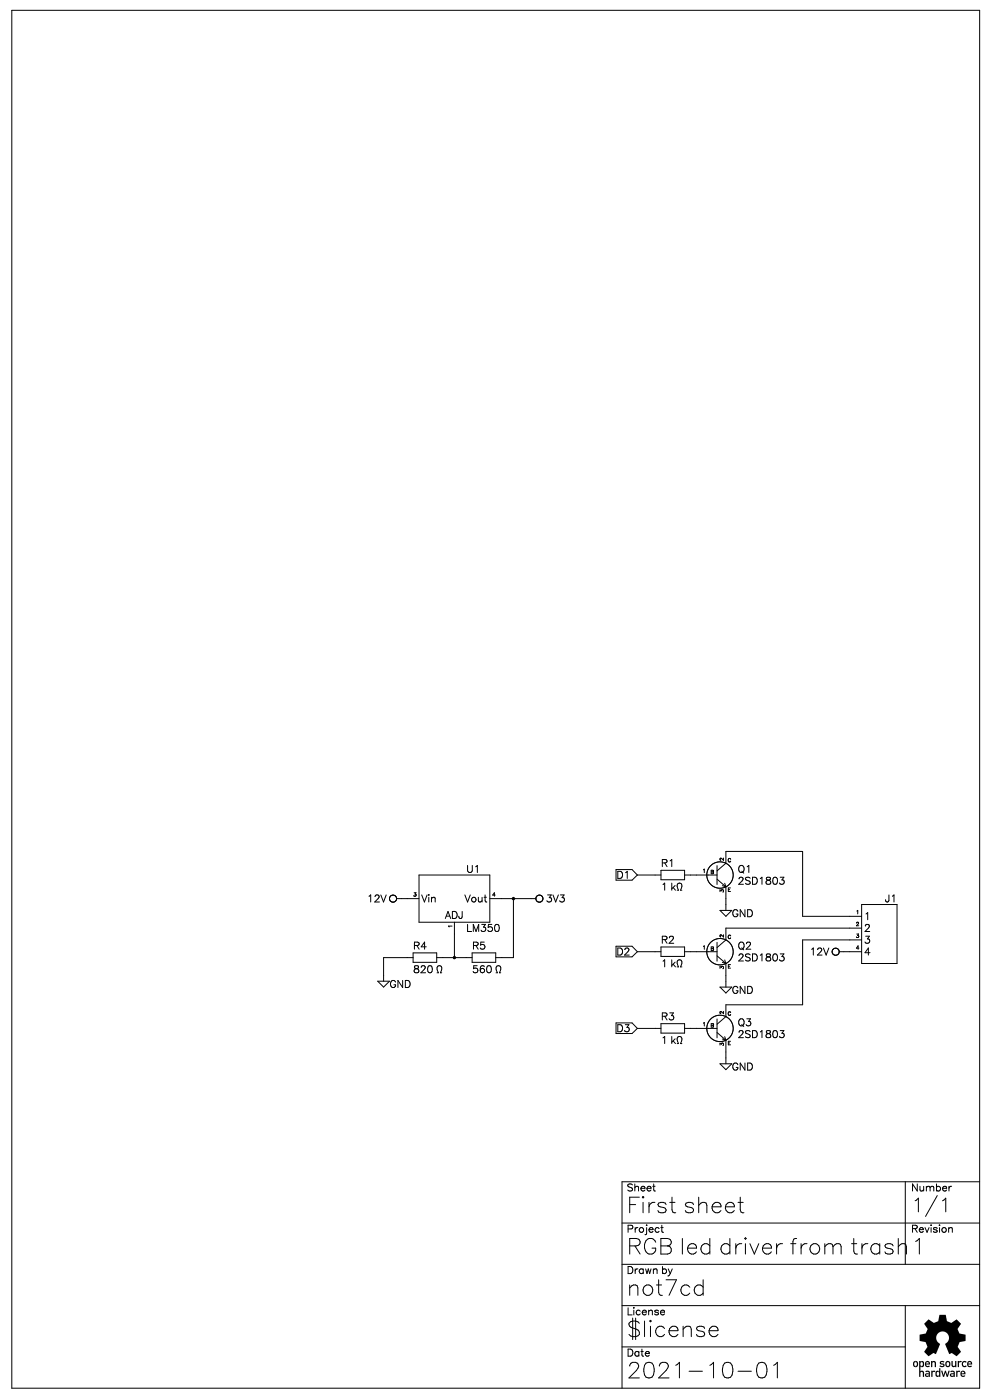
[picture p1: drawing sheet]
<svg xmlns="http://www.w3.org/2000/svg" width="210mm" height="297mm" viewBox="0 0 210 297" stroke-linecap="round" stroke-linejoin="round" font-family="sans-serif">
<g fill="none" stroke="#000" stroke-width=".21">
<path d="M2.5 2.2h205v292h-205zM84 190.4h4.8M88.8 185.4h14.9v10h-14.9zM96.3 195.4v7.5M103.7 190.4h9.8M108.8 190.4v12.5h-3.8M113.5 190.4a.75 .75 0 0 0 1.1 .7M114.6 189.8a.75 .75 0 0 0-1.1 .6M130.5 184.3h3.4l1.1 1.1M135 185.4h5M135 185.4l-1.1 1.1h-3.4M140 184.4h5v2h-5z"/>
<path d="M143.6 187.2h.4a.62 .62 0 0 1 .4 1l-.3 .5h.3M145 185.4h6.9M150 184.2a2.8 2.8 0 0 0 .4 3.1 2.8 2.8 0 0 0 3.1 .7M151.9 183.4v4M151.9 199.7v4M151.9 184.6l1.9-1.7v-2.5h16.2v13.8h12.5M151.9 186.3l1.9 1.6M151.9 182.7a2.79 2.79 0 0 0-1.8 1.4M151.9 199a2.79 2.79 0 0 0-1.8 1.2M152.5 192.9h2.5l-1.2 1.3zM153 187.7l.8 .2M153.5 187.2l.3 .7"/>
<path d="M153.8 187.9v5M154.1 183.2l.7 .6 .4 .9M154.1 199.4l.7 .7 .4 .8M155.2 186.3l-.6 1-.7 .6M182.5 196.7h-28.7v2.5l-1.9 1.6M182.5 199.2h-12.5v13.7h-16.2v2.5l-1.9 1.7M182.5 191.7h7.5v12.5h-7.5zM80 207.9h2.5l-1.2 1.3zM87.5 201.9h5v2h-5zM87.5 202.9h-6.2v5M92.5 202.9h7.5M92.6 206.2h.3a1.15 1.15 0 0 1-.1-1.5h.3a.62 .62 0 0 1 .4 1l-.2 .5h.3"/>
<path d="M100 201.9h5v2h-5zM105.1 206.2h.3a1.15 1.15 0 0 1-.1-1.5h.3a.62 .62 0 0 1 .4 1l-.2 .5h.3M133.9 216.8l1.1 1.1M133.9 200.5l1.1 1.2M135 201.7h5M135 217.9h5M135 217.9l-1.1 1.1M135 201.7l-1.1 1.1M140 200.7h5v2h-5zM140 216.9h5v2h-5zM143.6 203.5l.4-.1a.62 .62 0 0 1 .4 1l-.3 .5h.3M143.6 219.7h.4a.62 .62 0 0 1 .4 1l-.3 .5h.3"/>
<path d="M145 201.7h6.9M145 217.9h6.9M150 200.4a2.8 2.8 0 0 0 .4 3.2 2.8 2.8 0 0 0 3.1 .7M150 216.7a2.8 2.8 0 0 0 .4 3.1 2.8 2.8 0 0 0 3.1 .7M151.2 215.4l-1.1 1M151.9 215.9v4M151.9 202.6l1.9 1.6M151.9 218.8l1.9 1.6M151.9 215.2l-.7 .2M152.5 209.2h2.5l-1.2 1.2zM153 203.9l.8 .3M153.5 203.4l.3 .8"/>
<path d="M153.5 219.7l.3 .7M153.8 204.2v5M154.1 215.7l.7 .6 .4 .9M155.2 202.6l-.6 .9-.7 .6M155.2 218.8l-.5 .9-.7 .6M177.7 201.7h4.8M152.5 225.4h2.5l-1.2 1.3zM153 220.2l.8 .2M153.8 220.4v5M131.8 259.2h75.7M191.7 250.4v17.5M199.9 254.3l.4-.4v2.9"/>
<path d="M207.5 250.4h-75.7v43.8M131.8 267.9h75.7M131.8 276.7h75.7M191.7 276.7v17.5M131.8 285.4h59.9M160.4 289.3a1.01 1.01 0 0 1 .9-.6 1.01 1.01 0 0 1 1 .6 2.72 2.72 0 0 1-.3 2.6 1.07 1.07 0 0 1-1.6-.5M163.9 289.3l.7-.6v3.3"/>
<circle cx="83.2" cy="190.4" r=".75"/>
<circle cx="177" cy="201.7" r=".75"/>
</g>
<g fill="#000">
<path d="M195.8 280.5l.9-.9 1.1 .7 .9-.3 .3-1.4 1.3 .1 .3 1.3 .9 .3 1.2-.7 .8 .9-.7 1.1 .4 1 1.3 .3v1.3l-1.2 .2-.4 1 .6 1.1-.9 .9-1-.7-.5 .3-.9-2.1 .1-.2a1.36 1.36 0 0 0 .2-2.1 1.36 1.36 0 0 0-2.1 .2 1.36 1.36 0 0 0 .7 2l-.9 2.2-.5-.3-1 .7-.9-.9 .6-1.1-.3-.9-1.3-.4v-1.2l1.3-.3 .4-.9zM193.6 288.5l.3-.1-.3 .7 .3 .6a.7 .7 0 0 1-.3-1.2zM193.9 288.4a.68 .68 0 0 1 .6 .7 .68 .68 0 0 1-.6 .6v-.2l.2-.1 .1-.3-.1-.3-.2-.1zM194.7 288.4h.2v.2l.3-.2v.3a.43 .43 0 0 0-.3 .4 .43 .43 0 0 0 .3 .4v.2l-.3-.1v1a.44 .44 0 0 1 .5-.1 .44 .44 0 0 1 .3 .4v.9h-.2v-.8a.26 .26 0 0 0-.3-.3 .26 .26 0 0 0-.3 .3v.8h-.2zM195.2 288.4a.69 .69 0 0 1 .5 .7 .69 .69 0 0 1-.5 .6v-.2a.45 .45 0 0 0 0-.8zM196 290.6l.4-.1a.44 .44 0 0 1 .6 .4v.9l-.4-.1v-.7a.24 .24 0 0 0-.1-.3 .24 .24 0 0 0-.3 .1zM196.1 288.5l.2-.1-.1 .6h.1v.2h-.1a.33 .33 0 0 0 .2 .3 .33 .33 0 0 0 .4-.1l.2 .1a.66 .66 0 0 1-1 0 .66 .66 0 0 1 .1-1zM196.3 288.4h.1a.58 .58 0 0 1 .6 .8h-.7v-.2h.4l-.1-.3h-.3zM196 291.1l.6-.1v.2h-.2a.21 .21 0 0 0-.2 .3 .21 .21 0 0 0 .3 0l.1 .2a.44 .44 0 0 1-.5 0 .44 .44 0 0 1-.1-.6zM197.3 290.5h.2v.1l.5-.1 .1 .1-.2 .2a.26 .26 0 0 0-.2 0 .26 .26 0 0 0-.2 .2v.8h-.2zM198.3 290.6l.4-.1 .1 .3a.37 .37 0 0 0-.4 .3 .37 .37 0 0 0 .4 .4v.3a.55 .55 0 0 1-.6-.2 .55 .55 0 0 1-.1-.7zM197.2 288.4h.3v.2a.44 .44 0 0 1 .5-.2 .44 .44 0 0 1 .3 .5v.8h-.3v-.8a.26 .26 0 0 0-.3-.2 .26 .26 0 0 0-.2 .2v.8h-.3z"/>
<path d="M198.9 290h.3v1.8h-.3v-.2l-.1 .1zM199.1 288.6l.4-.2 .5 .2-.2 .1a.24 .24 0 0 0-.3-.1 .24 .24 0 0 0-.1 .3h.1a.46 .46 0 0 1 .6 .6 .46 .46 0 0 1-.8 .2l-.3-.2 .1-.2a.3 .3 0 0 0 .4 .3 .3 .3 0 0 0 .2-.4l-.5-.1zM200.4 288.5l.4-.1v.3l-.2 .1-.1 .3 .1 .3 .2 .1v.2a.69 .69 0 0 1-.6-.4 .69 .69 0 0 1 .2-.8zM199.3 290.5h.3l.3 .9 .3-.9h.1l.3 .9 .3-.9h.3l-.4 1.3h-.3l-.2-.9-.3 .9h-.3zM200.8 288.4a.69 .69 0 0 1 .5 .7 .69 .69 0 0 1-.5 .6l.2-.6zM201.3 291.1l.5-.1v.2h-.1a.21 .21 0 0 0-.2 .3 .21 .21 0 0 0 .3 0v.3a.43 .43 0 0 1-.5-.1 .43 .43 0 0 1 0-.6zM201.5 288.4h.3v.8a.26 .26 0 0 0 .2 .3 .26 .26 0 0 0 .3-.3v-.8h.3v1.3h-.3v-.1a.44 .44 0 0 1-.5 .1 .44 .44 0 0 1-.3-.4zM201.3 290.6l.4-.1a.44 .44 0 0 1 .5 .4v.9h-.2v-.1l-.2 .1 .2-1h-.5zM202.5 290.5h.3v.1l.5-.1 .1 .1-.2 .2a.26 .26 0 0 0-.3 0 .26 .26 0 0 0-.1 .2v.8h-.3zM202.9 288.4h.2v.2l.3-.2 .3 .1-.2 .2-.4 .1v.9h-.2zM203.6 290.6l.2-.1-.1 .5h.1v.2h-.1a.33 .33 0 0 0 .2 .3 .33 .33 0 0 0 .4-.1l.2 .2a.66 .66 0 0 1-1 0 .66 .66 0 0 1 .1-1zM203.8 290.5h.2a.58 .58 0 0 1 .5 .7h-.7v-.2h.4l-.1-.2-.3-.1z"/>
<path d="M203.9 288.6l.6-.2 .3 .2-.2 .2a.36 .36 0 0 0-.5 0 .36 .36 0 0 0 0 .5 .36 .36 0 0 0 .5 0l.2 .2a.65 .65 0 0 1-1 0 .65 .65 0 0 1 .1-.9zM205.2 288.4h.2a.58 .58 0 0 1 .5 .8h-.7v-.2h.4l-.1-.3h-.3zM205 288.5l.2-.1-.1 .6h.1v.2h-.1a.33 .33 0 0 0 .2 .3 .33 .33 0 0 0 .4-.1l.2 .1a.66 .66 0 0 1-1 0 .66 .66 0 0 1 .1-1z"/>
</g>
<path d="M108.8 190.4h.1M96.3 202.9h.1" fill="none" stroke="#000" stroke-width=".75"/>
<g font-size="5.3">
<text x="132.6" y="257.4">First sheet</text>
<text x="132.6" y="265.9">RGB led driver from trash</text>
<text x="193" y="265.9">1</text>
<text x="132.6" y="274.7">not7cd</text>
<text x="132.6" y="283.5">$license</text>
<text x="132.6" y="292.3">2021-10-01</text>
</g>
<text font-size="4.6" x="193" y="257.2">1/1</text>
<g font-size="2.4">
<text x="98.4" y="185.3">U1</text>
<text x="139.7" y="183.8">R1</text>
<text x="155.9" y="185.3">Q1</text>
<text x="77.3" y="191.3">12V</text>
<text x="88.9" y="191.3">Vin</text>
<text x="98.1" y="191.3">Vout</text>
<text x="115.4" y="191.3">3V3</text>
<text x="130.2" y="186.3">D1</text>
<text x="139.7" y="188.8">1 k</text>
<text x="155.9" y="187.7">2SD1803</text>
<text x="187.3" y="191.3">J1</text>
<text x="93.8" y="194.8">ADJ</text>
<text x="98.4" y="197.6">LM350</text>
<text x="154.9" y="194.4">GND</text>
<text x="182.7" y="195.1">1</text>
<text x="182.7" y="197.6">2</text>
<text x="87.5" y="201.5">R4</text>
<text x="99.8" y="201.5">R5</text>
<text x="130.2" y="202.5">D2</text>
<text x="139.7" y="200.1">R2</text>
<text x="155.9" y="204">2SD1803</text>
<text x="155.9" y="201.5">Q2</text>
<text x="171.1" y="202.5">12V</text>
<text x="182.7" y="200.1">3</text>
<text x="182.7" y="202.5">4</text>
<text x="82.2" y="209.6">GND</text>
<text x="87.5" y="206.4">820</text>
<text x="99.8" y="206.4">560</text>
<text x="139.7" y="205">1 k</text>
<text x="154.9" y="210.7">GND</text>
<text x="130.2" y="218.8">D3</text>
<text x="139.7" y="221.2">1 k</text>
<text x="139.7" y="216.3">R3</text>
<text x="155.9" y="220.2">2SD1803</text>
<text x="155.9" y="217.7">Q3</text>
<text x="154.9" y="226.9">GND</text>
<text x="132.6" y="252.6">Sheet</text>
<text x="193" y="252.6">Number</text>
<text x="132.6" y="261.5">Project</text>
<text x="193" y="261.5">Revision</text>
<text x="132.6" y="270.3">Drawn by</text>
<text x="132.6" y="278.7">License</text>
<text x="132.6" y="287.6">Date</text>
</g>
<g font-size="1.2">
<text x="148.5" y="185.2">1</text>
<text x="150.3" y="185.2">B</text>
<text x="153.1" y="182.7" transform="rotate(-90 153.1 182.7)">2</text>
<text x="153.8" y="182.8">C</text>
<text x="87.5" y="190.2">3</text>
<text x="104.1" y="190.2">4</text>
<text x="153.1" y="189.4" transform="rotate(-90 153.1 189.4)">3</text>
<text x="153.8" y="189.1">E</text>
<text x="95.6" y="196.8" transform="rotate(-90 95.6 196.8)">1</text>
<text x="181.3" y="193.7">1</text>
<text x="181.3" y="196.5">2</text>
<text x="148.5" y="201.5">1</text>
<text x="150.3" y="201.5">B</text>
<text x="153.1" y="199" transform="rotate(-90 153.1 199)">2</text>
<text x="153.8" y="199">C</text>
<text x="181.3" y="199">3</text>
<text x="181.3" y="201.5">4</text>
<text x="153.1" y="205.7" transform="rotate(-90 153.1 205.7)">3</text>
<text x="153.8" y="205.3">E</text>
<text x="153.1" y="215.2" transform="rotate(-90 153.1 215.2)">2</text>
<text x="153.8" y="215.2">C</text>
<text x="148.5" y="217.7">1</text>
<text x="150.3" y="217.7">B</text>
<text x="153.1" y="221.9" transform="rotate(-90 153.1 221.9)">3</text>
<text x="153.8" y="221.6">E</text>
</g>
</svg>
